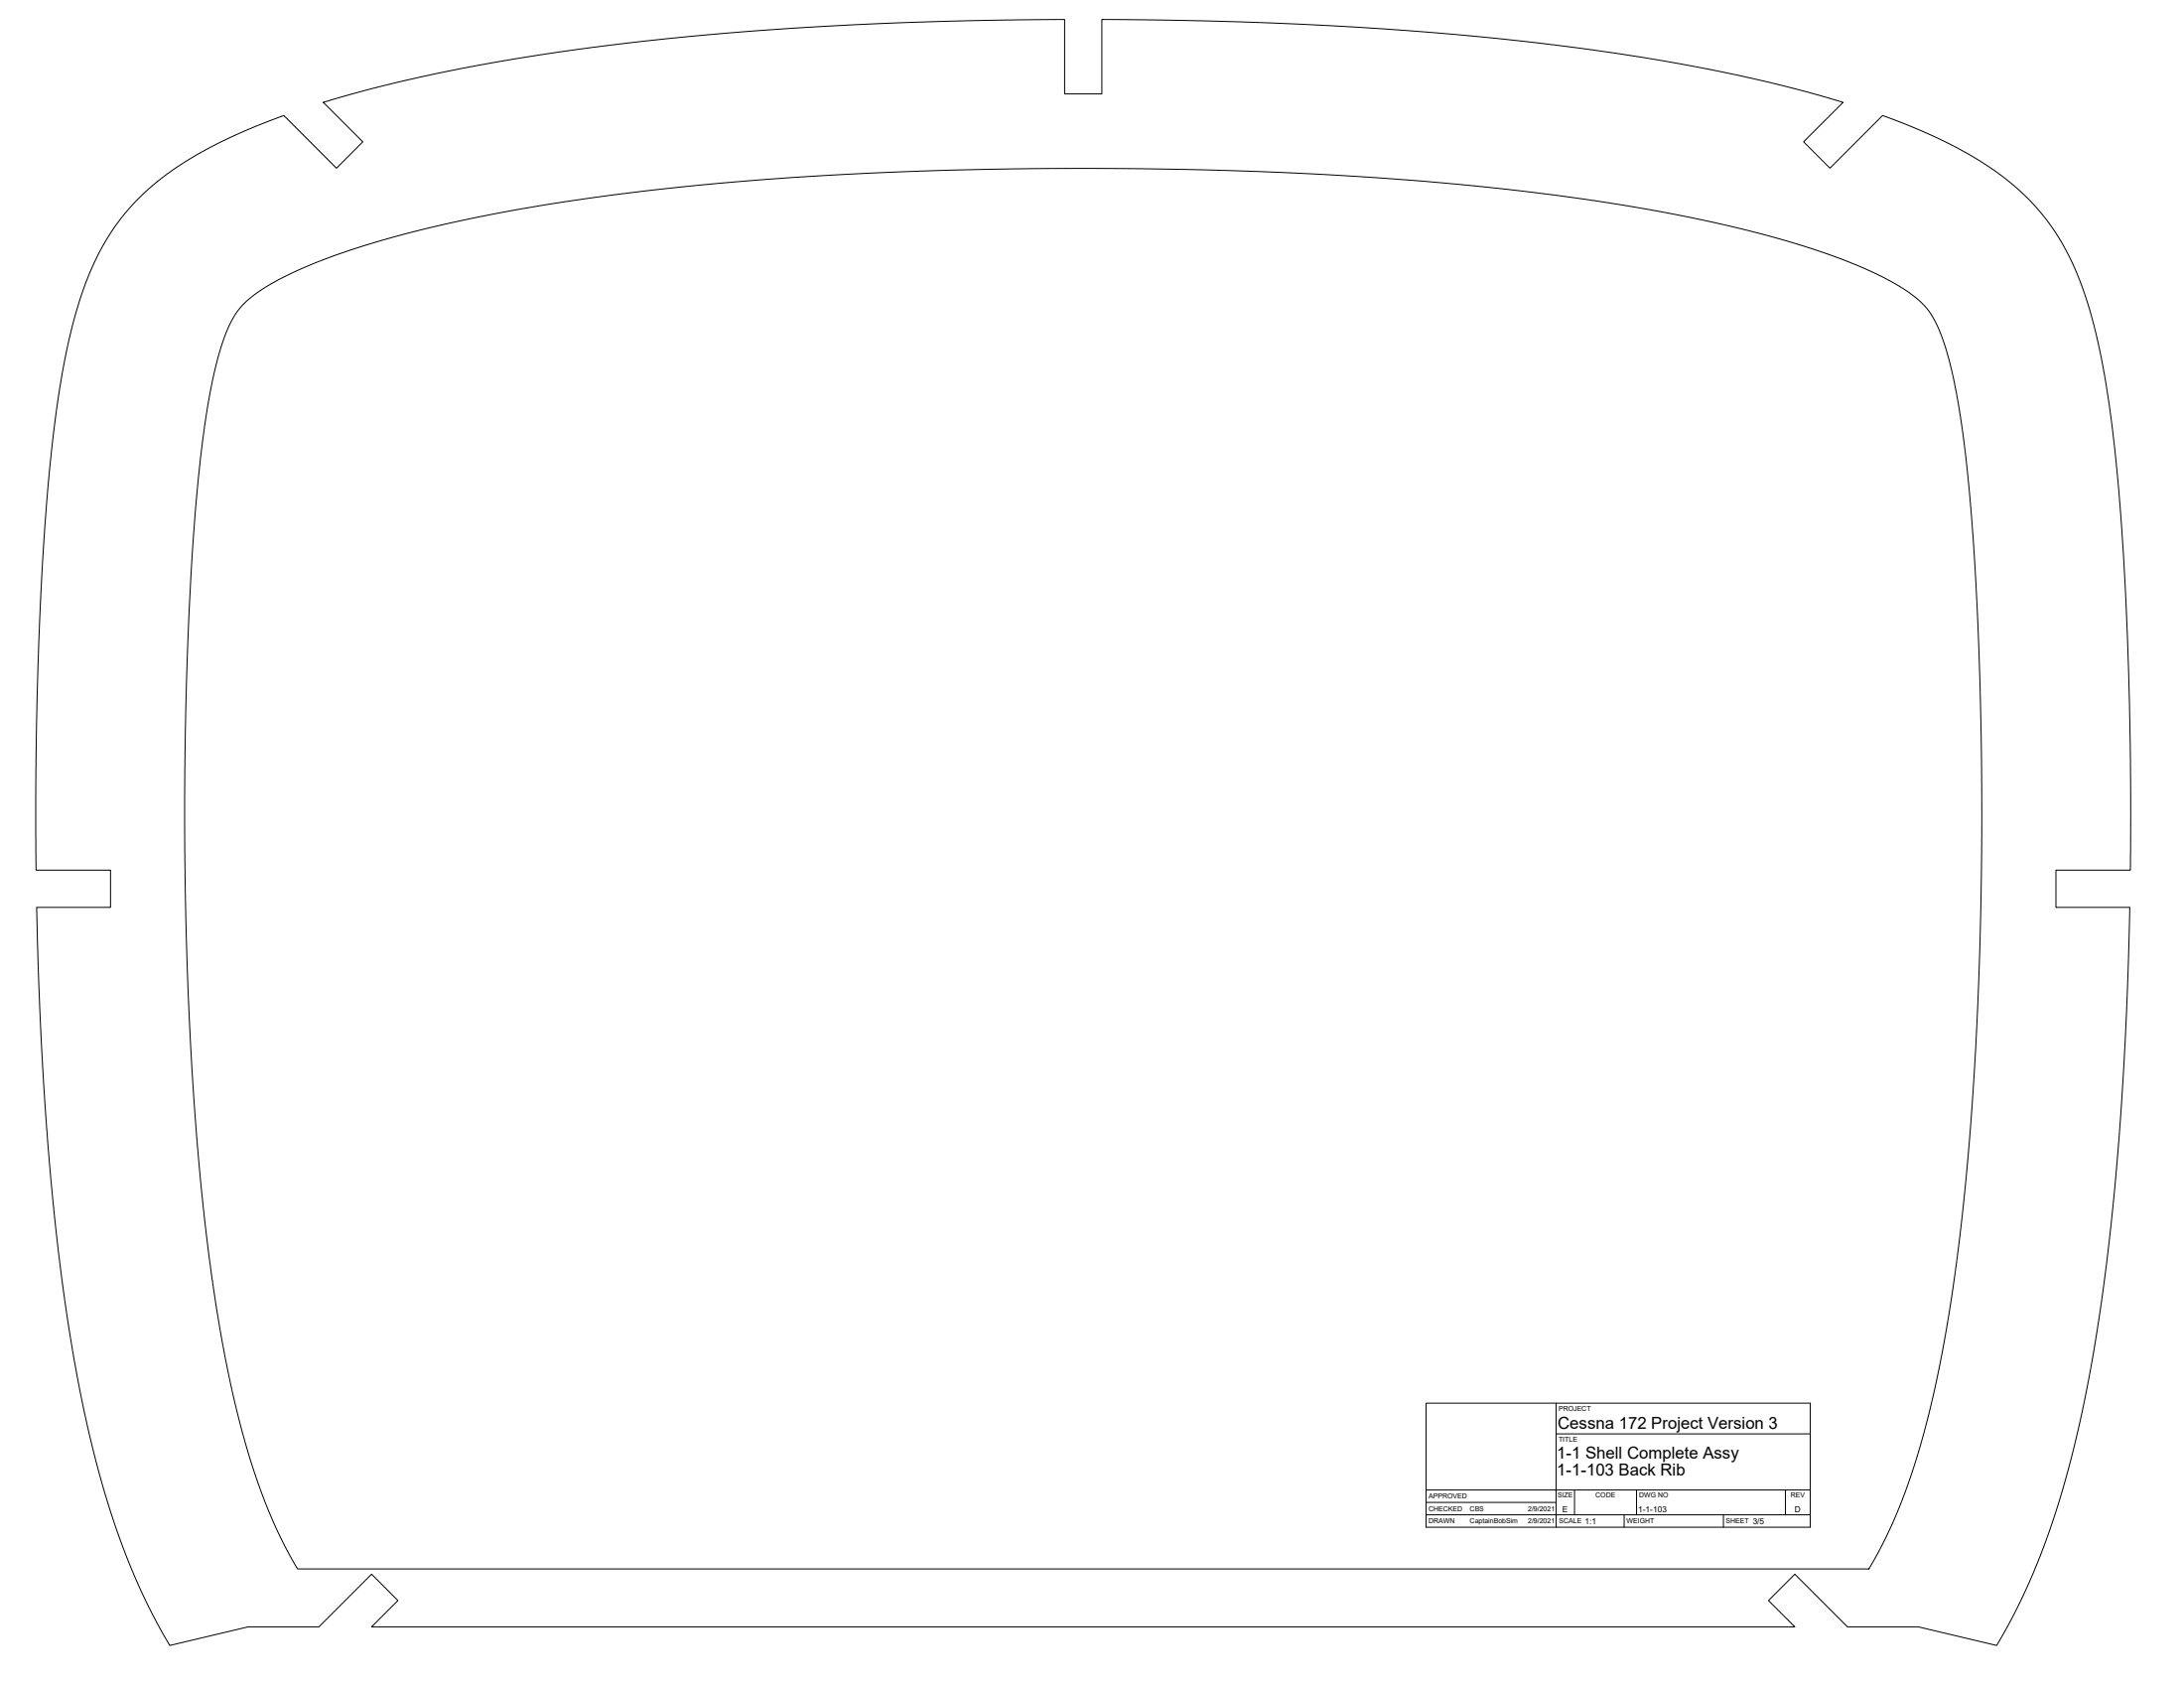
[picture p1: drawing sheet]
<svg xmlns="http://www.w3.org/2000/svg" width="1118mm" height="864mm" viewBox="0 0 1118 864" stroke-linecap="round" stroke-linejoin="round" font-family="sans-serif">
<!-- layer: Visible -->
<path d="M71 102l14-13 17-11 19-9 24-10 27 27 14-13-21-21 26-7 33-8 36-6 34-6a1914 1914 0 0 1 251-15v38h19v-38l53 1 48 1 54 4 45 3a941 941 0 0 1 179 33l-20 21 13 13 27-27 23 9 18 9 17 11 14 11a136 136 0 0 1 37 68l4 20 4 26 3 28 3 30 2 39 2 49v86h-38v19h38l-2 53-3 56-4 44-5 48-7 40-7 31-9 33-9 27-10 23-12 23-40-10h-37l-27-27-13 14 13 13h-728l14-13-14-14-27 27h-36l-40 10-9-16-6-13-7-15-6-18-6-19-6-20-9-45-8-53-5-55-4-56-2-68h38v-19h-39v-59l2-57 2-47 3-42 5-37 5-29 6-22 8-20 10-16 6-8zM125 156l6-6 11-7 12-6 16-6a712 712 0 0 1 149-32 2126 2126 0 0 1 336-11 1309 1309 0 0 1 217 25 386 386 0 0 1 89 27l11 6 10 7a59 59 0 0 1 15 31l4 17 4 25 3 26 2 35a2149 2149 0 0 1-6 338 616 616 0 0 1-27 132l-9 24-12 22h-804l-1-3a335 335 0 0 1-33-94l-5-26-5-28-4-36-4-37a2129 2129 0 0 1 2-337l4-33 5-24 3-9 3-9 4-7z" fill="none" stroke="#000" stroke-width=".51"/>
<!-- layer: Titleblock -->
<path d="M730 718h196v63h-196zM796 718v63M796 734h130M730 775h196M730 769h66M730 762h196M806 762v13M831 775v6M837 762v13M882 775v6M914 762v13" fill="none" stroke="#000" stroke-width=".51"/>
<g font-size="8.5">
<text x="797" y="731">Cessna 172 Project Version 3</text>
<text x="797" y="746">1-1 Shell Complete Assy</text>
<text x="797" y="755">1-1-103 Back Rib</text>
</g>
<g font-size="4.3">
<text x="800" y="774">E</text>
<text x="838" y="774">1-1-103</text>
<text x="918" y="774">D</text>
<text x="811" y="780">1:1</text>
<text x="897" y="780">3/5</text>
</g>
<g font-size="3.5">
<text x="798" y="722">PROJECT</text>
<text x="798" y="737">TITLE</text>
<text x="731" y="767">APPROVED</text>
<text x="797" y="766">SIZE</text>
<text x="816" y="766">CODE</text>
<text x="839" y="766">DWG NO</text>
<text x="916" y="766">REV</text>
<text x="731" y="773">CHECKED</text>
<text x="752" y="773">CBS</text>
<text x="782" y="773">2/9/2021</text>
<text x="731" y="779">DRAWN</text>
<text x="752" y="779">CaptainBobSim</text>
<text x="782" y="779">2/9/2021</text>
<text x="798" y="779">SCALE</text>
<text x="832" y="779">WEIGHT</text>
<text x="883" y="779">SHEET</text>
</g>
</svg>
